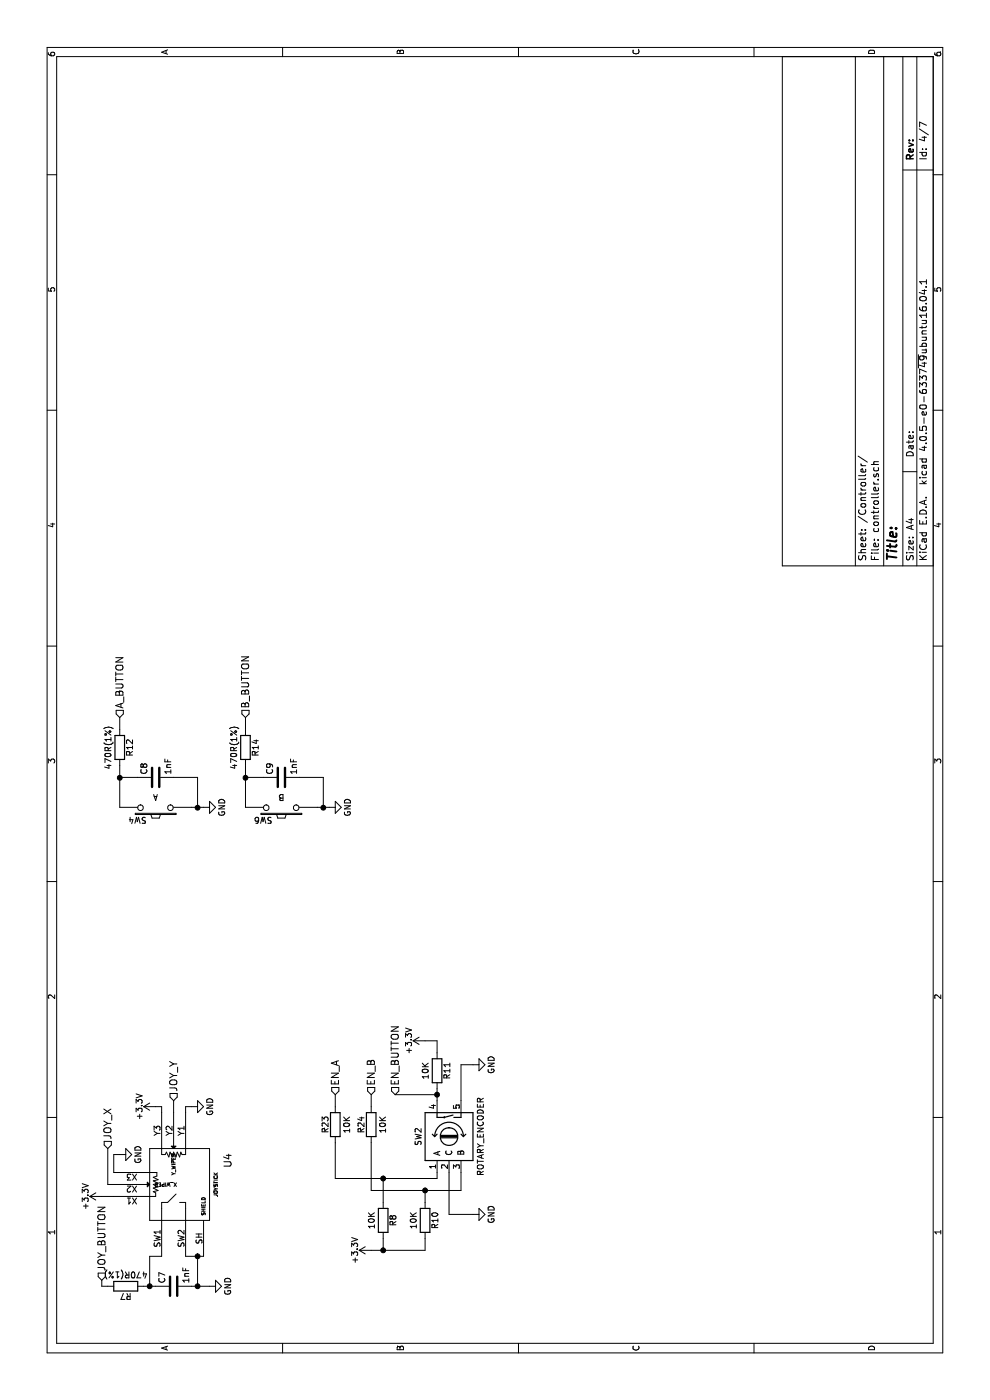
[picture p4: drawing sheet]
EESchema Schematic File Version 2
LIBS:power
LIBS:device
LIBS:transistors
LIBS:conn
LIBS:linear
LIBS:regul
LIBS:74xx
LIBS:cmos4000
LIBS:adc-dac
LIBS:memory
LIBS:xilinx
LIBS:microcontrollers
LIBS:dsp
LIBS:microchip
LIBS:analog_switches
LIBS:motorola
LIBS:texas
LIBS:intel
LIBS:audio
LIBS:interface
LIBS:digital-audio
LIBS:philips
LIBS:display
LIBS:cypress
LIBS:siliconi
LIBS:opto
LIBS:atmel
LIBS:contrib
LIBS:valves
LIBS:freetronics_schematic
LIBS:ESP32-footprints-Shem-Lib
LIBS:cn3063
LIBS:cp2102
LIBS:ltc3426
LIBS:adxl345
LIBS:bme280
LIBS:lxdc2xq
LIBS:qdtech-3.2-tft
LIBS:nau8814
LIBS:spu0410hr5h
LIBS:ili9341.touchlcd.red
LIBS:NCP5501
LIBS:Jack.3.5mm-CUI-MJ3523
LIBS:alligator.x39
LIBS:IoTuz-cache
EELAYER 25 0
EELAYER END
$Descr A4 11693 8268
encoding utf-8
Sheet 4 7
Title ""
Date ""
Rev ""
Comp ""
Comment1 ""
Comment2 ""
Comment3 ""
Comment4 ""
$EndDescr
$Comp
L JOYSTICK_W_BUTTON U4
U 1 1
P 1800 1450
F 0 "U4" H 2000 1000 60  0000 C CNN
F 1 "JOYSTICK" H 1800 1100 30  0000 C CNN
F 2 "freetronics_footprints:JOYSTICK_W_BUTTON" H 1800 1450 60  0001 C CNN
F 3 "" H 1900 850 60  0000 C CNN
F 4 "1" H 1800 1450 60  0001 C CNN "Non-Digikey"
	1    1800 1450
	1    0    0    -1  
$EndComp
$Comp
L GND #PWR048
U 1 1
P 950 1750
F 0 "#PWR048" H 950 1500 50  0001 C CNN
F 1 "GND" H 950 1600 50  0000 C CNN
F 2 "" H 950 1750 50  0000 C CNN
F 3 "" H 950 1750 50  0000 C CNN
	1    950  1750
	1    0    0    -1  
$EndComp
$Comp
L +3.3V #PWR049
U 1 1
P 1700 850
F 0 "#PWR049" H 1700 700 50  0001 C CNN
F 1 "+3.3V" H 1700 990 50  0000 C CNN
F 2 "" H 1700 850 50  0000 C CNN
F 3 "" H 1700 850 50  0000 C CNN
	1    1700 850 
	1    0    0    -1  
$EndComp
$Comp
L GND #PWR050
U 1 1
P 2050 1000
F 0 "#PWR050" H 2050 750 50  0001 C CNN
F 1 "GND" H 2050 850 50  0000 C CNN
F 2 "" H 2050 1000 50  0000 C CNN
F 3 "" H 2050 1000 50  0000 C CNN
	1    2050 1000
	1    0    0    -1  
$EndComp
$Comp
L GND #PWR051
U 1 1
P 2450 1600
F 0 "#PWR051" H 2450 1350 50  0001 C CNN
F 1 "GND" H 2450 1450 50  0000 C CNN
F 2 "" H 2450 1600 50  0000 C CNN
F 3 "" H 2450 1600 50  0000 C CNN
	1    2450 1600
	1    0    0    -1  
$EndComp
$Comp
L +3.3V #PWR052
U 1 1
P 2450 1300
F 0 "#PWR052" H 2450 1150 50  0001 C CNN
F 1 "+3.3V" H 2450 1440 50  0000 C CNN
F 2 "" H 2450 1300 50  0000 C CNN
F 3 "" H 2450 1300 50  0000 C CNN
	1    2450 1300
	1    0    0    -1  
$EndComp
Text HLabel 1000 850  2    60   Input ~ 0
JOY_BUTTON
Text HLabel 2100 900  2    60   Input ~ 0
JOY_X
Text HLabel 2500 1450 2    60   Input ~ 0
JOY_Y
$Comp
L SW_PUSH SW4
U 1 1
P 4950 1300
F 0 "SW4" H 5100 1410 50  0000 C CNN
F 1 "A" H 4950 1220 50  0000 C CNN
F 2 "freetronics_footprints:SW_PUSHBUTTON_PTH" H 4950 1300 50  0001 C CNN
F 3 "" H 4950 1300 50  0000 C CNN
F 4 "1" H 4950 1300 60  0001 C CNN "Non-Digikey"
	1    4950 1300
	0    -1   -1   0   
$EndComp
$Comp
L GND #PWR053
U 1 1
P 4950 1700
F 0 "#PWR053" H 4950 1450 50  0001 C CNN
F 1 "GND" H 4950 1550 50  0000 C CNN
F 2 "" H 4950 1700 50  0000 C CNN
F 3 "" H 4950 1700 50  0000 C CNN
	1    4950 1700
	1    0    0    -1  
$EndComp
$Comp
L SW_PUSH SW6
U 1 1
P 4950 2350
F 0 "SW6" H 5100 2460 50  0000 C CNN
F 1 "B" H 4950 2270 50  0000 C CNN
F 2 "freetronics_footprints:SW_PUSHBUTTON_PTH" H 4950 2350 50  0001 C CNN
F 3 "" H 4950 2350 50  0000 C CNN
F 4 "1" H 4950 2350 60  0001 C CNN "Non-Digikey"
	1    4950 2350
	0    -1   -1   0   
$EndComp
$Comp
L GND #PWR054
U 1 1
P 4950 2750
F 0 "#PWR054" H 4950 2500 50  0001 C CNN
F 1 "GND" H 4950 2600 50  0000 C CNN
F 2 "" H 4950 2750 50  0000 C CNN
F 3 "" H 4950 2750 50  0000 C CNN
	1    4950 2750
	1    0    0    -1  
$EndComp
Text HLabel 5700 1000 2    60   Input ~ 0
A_BUTTON
Text HLabel 5700 2050 2    60   Input ~ 0
B_BUTTON
$Comp
L ROTARY_ENCODER_SWITCH SW2
U 1 1
P 2200 3750
F 0 "SW2" H 2200 4010 50  0000 C CNN
F 1 "ROTARY_ENCODER" H 2200 3490 50  0000 C CNN
F 2 "libs:EC11" H 2100 3910 50  0001 C CNN
F 3 "" H 2200 4010 50  0001 C CNN
F 4 "1" H 2200 3750 60  0001 C CNN "Non-Digikey"
	1    2200 3750
	1    0    0    -1  
$EndComp
$Comp
L GND #PWR055
U 1 1
P 1550 3950
F 0 "#PWR055" H 1550 3700 50  0001 C CNN
F 1 "GND" H 1550 3800 50  0000 C CNN
F 2 "" H 1550 3950 50  0000 C CNN
F 3 "" H 1550 3950 50  0000 C CNN
	1    1550 3950
	1    0    0    -1  
$EndComp
$Comp
L GND #PWR056
U 1 1
P 2800 3950
F 0 "#PWR056" H 2800 3700 50  0001 C CNN
F 1 "GND" H 2800 3800 50  0000 C CNN
F 2 "" H 2800 3950 50  0000 C CNN
F 3 "" H 2800 3950 50  0000 C CNN
	1    2800 3950
	1    0    0    -1  
$EndComp
$Comp
L +3.3V #PWR057
U 1 1
P 3000 3550
F 0 "#PWR057" H 3000 3400 50  0001 C CNN
F 1 "+3.3V" H 3000 3690 50  0000 C CNN
F 2 "" H 3000 3550 50  0000 C CNN
F 3 "" H 3000 3550 50  0000 C CNN
	1    3000 3550
	1    0    0    -1  
$EndComp
Text HLabel 2550 3300 2    60   Input ~ 0
EN_BUTTON
$Comp
L +3.3V #PWR058
U 1 1
P 1250 3100
F 0 "#PWR058" H 1250 2950 50  0001 C CNN
F 1 "+3.3V" H 1250 3240 50  0000 C CNN
F 2 "" H 1250 3100 50  0000 C CNN
F 3 "" H 1250 3100 50  0000 C CNN
	1    1250 3100
	1    0    0    -1  
$EndComp
Text HLabel 2550 2800 2    60   Input ~ 0
EN_A
Text HLabel 2550 3100 2    60   Input ~ 0
EN_B
$Comp
L R R8
U 1 1
P 1500 3200
F 0 "R8" V 1580 3200 50  0000 C CNN
F 1 "10K" V 1400 3200 50  0000 C CNN
F 2 "Resistors_SMD:R_0603_HandSoldering" V 1430 3200 50  0001 C CNN
F 3 "" H 1500 3200 50  0000 C CNN
F 4 "311-10KGRCT-ND" V 1500 3200 60  0001 C CNN "Digikey PN"
F 5 "http://www.digikey.com.au/product-detail/en/yageo/RC0603JR-0710KL/311-10KGRCT-ND/729647" V 1500 3200 60  0001 C CNN "Link"
F 6 "RC0603JR-0710KL" V 1500 3200 60  0001 C CNN "Manufacturer PN"
F 7 "0.10" V 1500 3200 60  0001 C CNN "Unit Cost"
	1    1500 3200
	0    1    1    0   
$EndComp
$Comp
L R R10
U 1 1
P 1500 3550
F 0 "R10" V 1580 3550 50  0000 C CNN
F 1 "10K" V 1400 3550 50  0000 C CNN
F 2 "Resistors_SMD:R_0603_HandSoldering" V 1430 3550 50  0001 C CNN
F 3 "" H 1500 3550 50  0000 C CNN
F 4 "311-10KGRCT-ND" V 1500 3550 60  0001 C CNN "Digikey PN"
F 5 "http://www.digikey.com.au/product-detail/en/yageo/RC0603JR-0710KL/311-10KGRCT-ND/729647" V 1500 3550 60  0001 C CNN "Link"
F 6 "RC0603JR-0710KL" V 1500 3550 60  0001 C CNN "Manufacturer PN"
F 7 "0.10" V 1500 3550 60  0001 C CNN "Unit Cost"
	1    1500 3550
	0    1    1    0   
$EndComp
$Comp
L R R11
U 1 1
P 2750 3650
F 0 "R11" V 2830 3650 50  0000 C CNN
F 1 "10K" V 2650 3650 50  0000 C CNN
F 2 "Resistors_SMD:R_0603_HandSoldering" V 2680 3650 50  0001 C CNN
F 3 "" H 2750 3650 50  0000 C CNN
F 4 "311-10KGRCT-ND" V 2750 3650 60  0001 C CNN "Digikey PN"
F 5 "http://www.digikey.com.au/product-detail/en/yageo/RC0603JR-0710KL/311-10KGRCT-ND/729647" V 2750 3650 60  0001 C CNN "Link"
F 6 "RC0603JR-0710KL" V 2750 3650 60  0001 C CNN "Manufacturer PN"
F 7 "0.10" V 2750 3650 60  0001 C CNN "Unit Cost"
	1    2750 3650
	0    1    1    0   
$EndComp
$Comp
L R R12
U 1 1
P 5450 1000
F 0 "R12" V 5530 1000 50  0000 C CNN
F 1 "470R(1%)" V 5350 1000 50  0000 C CNN
F 2 "Resistors_SMD:R_0603_HandSoldering" V 5380 1000 50  0001 C CNN
F 3 "" H 5450 1000 50  0000 C CNN
F 4 "311-470HRCT-ND" V 5450 1000 60  0001 C CNN "Digikey PN"
F 5 "http://www.digikey.com.au/product-detail/en/yageo/RC0603FR-07470RL/311-470HRCT-ND/730203" V 5450 1000 60  0001 C CNN "Link"
F 6 "RC0603FR-07470RL" V 5450 1000 60  0001 C CNN "Manufacturer PN"
F 7 "0.10" V 5450 1000 60  0001 C CNN "Unit Cost"
	1    5450 1000
	0    1    1    0   
$EndComp
$Comp
L R R14
U 1 1
P 5450 2050
F 0 "R14" V 5530 2050 50  0000 C CNN
F 1 "470R(1%)" V 5350 2050 50  0000 C CNN
F 2 "Resistors_SMD:R_0603_HandSoldering" V 5380 2050 50  0001 C CNN
F 3 "" H 5450 2050 50  0000 C CNN
F 4 "311-470HRCT-ND" V 5450 2050 60  0001 C CNN "Digikey PN"
F 5 "http://www.digikey.com.au/product-detail/en/yageo/RC0603FR-07470RL/311-470HRCT-ND/730203" V 5450 2050 60  0001 C CNN "Link"
F 6 "RC0603FR-07470RL" V 5450 2050 60  0001 C CNN "Manufacturer PN"
F 7 "0.10" V 5450 2050 60  0001 C CNN "Unit Cost"
	1    5450 2050
	0    1    1    0   
$EndComp
$Comp
L R R7
U 1 1
P 950 1050
F 0 "R7" V 1030 1050 50  0000 C CNN
F 1 "470R(1%)" V 850 1050 50  0000 C CNN
F 2 "Resistors_SMD:R_0603_HandSoldering" V 880 1050 50  0001 C CNN
F 3 "" H 950 1050 50  0000 C CNN
F 4 "311-470HRCT-ND" V 950 1050 60  0001 C CNN "Digikey PN"
F 5 "http://www.digikey.com.au/product-detail/en/yageo/RC0603FR-07470RL/311-470HRCT-ND/730203" V 950 1050 60  0001 C CNN "Link"
F 6 "RC0603FR-07470RL" V 950 1050 60  0001 C CNN "Manufacturer PN"
F 7 "0.10" V 950 1050 60  0001 C CNN "Unit Cost"
	1    950  1050
	-1   0    0    1   
$EndComp
$Comp
L C C7
U 1 1
P 950 1450
F 0 "C7" H 975 1550 50  0000 L CNN
F 1 "1nF" H 975 1350 50  0000 L CNN
F 2 "Capacitors_SMD:C_0603_HandSoldering" H 988 1300 50  0001 C CNN
F 3 "" H 950 1450 50  0000 C CNN
F 4 "490-1494-1-ND" H 950 1450 60  0001 C CNN "Digikey PN"
F 5 "http://www.digikey.com/product-detail/en/murata-electronics-north-america/GRM188R71H102KA01D/490-1494-1-ND/587851" H 950 1450 60  0001 C CNN "Link"
F 6 "GRM188R71H102KA01D" H 950 1450 60  0001 C CNN "Manufacturer PN"
F 7 "0.10" H 950 1450 60  0001 C CNN "Unit Cost"
	1    950  1450
	1    0    0    -1  
$EndComp
$Comp
L R R23
U 1 1
P 2300 2800
F 0 "R23" V 2380 2800 50  0000 C CNN
F 1 "10K" V 2200 2800 50  0000 C CNN
F 2 "Resistors_SMD:R_0603_HandSoldering" V 2230 2800 50  0001 C CNN
F 3 "" H 2300 2800 50  0000 C CNN
F 4 "311-10KGRCT-ND" V 2300 2800 60  0001 C CNN "Digikey PN"
F 5 "http://www.digikey.com.au/product-detail/en/yageo/RC0603JR-0710KL/311-10KGRCT-ND/729647" V 2300 2800 60  0001 C CNN "Link"
F 6 "RC0603JR-0710KL" V 2300 2800 60  0001 C CNN "Manufacturer PN"
F 7 "0.10" V 2300 2800 60  0001 C CNN "Unit Cost"
	1    2300 2800
	0    -1   -1   0   
$EndComp
$Comp
L R R24
U 1 1
P 2300 3100
F 0 "R24" V 2380 3100 50  0000 C CNN
F 1 "10K" V 2200 3100 50  0000 C CNN
F 2 "Resistors_SMD:R_0603_HandSoldering" V 2230 3100 50  0001 C CNN
F 3 "" H 2300 3100 50  0000 C CNN
F 4 "311-10KGRCT-ND" V 2300 3100 60  0001 C CNN "Digikey PN"
F 5 "http://www.digikey.com.au/product-detail/en/yageo/RC0603JR-0710KL/311-10KGRCT-ND/729647" V 2300 3100 60  0001 C CNN "Link"
F 6 "RC0603JR-0710KL" V 2300 3100 60  0001 C CNN "Manufacturer PN"
F 7 "0.10" V 2300 3100 60  0001 C CNN "Unit Cost"
	1    2300 3100
	0    -1   -1   0   
$EndComp
Wire Wire Line
	1200 1550 1200 1700
Wire Wire Line
	1200 1650 950  1650
Wire Wire Line
	950  1600 950  1750
Connection ~ 1200 1650
Connection ~ 950  1650
Wire Wire Line
	1200 1350 1200 1250
Wire Wire Line
	1200 1250 950  1250
Wire Wire Line
	950  1200 950  1300
Connection ~ 950  1250
Wire Wire Line
	950  900  950  850 
Wire Wire Line
	1900 950  2050 950 
Wire Wire Line
	2050 950  2050 1000
Wire Wire Line
	1800 950  1800 900 
Wire Wire Line
	1800 900  2100 900 
Wire Wire Line
	1700 950  1700 850 
Wire Wire Line
	2400 1550 2450 1550
Wire Wire Line
	2450 1550 2450 1600
Wire Wire Line
	2400 1350 2450 1350
Wire Wire Line
	2450 1350 2450 1300
Wire Wire Line
	2400 1450 2500 1450
Wire Wire Line
	950  850  1000 850 
Wire Wire Line
	4950 1600 4950 1700
Wire Wire Line
	4950 1650 5200 1650
Wire Wire Line
	5200 1650 5200 1450
Connection ~ 4950 1650
Wire Wire Line
	4950 1000 5300 1000
Wire Wire Line
	5200 1150 5200 1000
Connection ~ 5200 1000
Wire Wire Line
	4950 2650 4950 2750
Wire Wire Line
	4950 2700 5200 2700
Wire Wire Line
	5200 2700 5200 2500
Connection ~ 4950 2700
Wire Wire Line
	4950 2050 5300 2050
Wire Wire Line
	5200 2200 5200 2050
Connection ~ 5200 2050
Wire Wire Line
	5600 1000 5700 1000
Wire Wire Line
	5600 2050 5700 2050
Wire Wire Line
	1550 3950 1550 3750
Wire Wire Line
	1550 3750 1900 3750
Wire Wire Line
	2800 3950 2800 3850
Wire Wire Line
	2800 3850 2500 3850
Wire Wire Line
	2900 3650 3000 3650
Wire Wire Line
	3000 3650 3000 3550
Wire Wire Line
	2500 3650 2600 3650
Connection ~ 2550 3650
Wire Wire Line
	2550 3300 2550 3650
Wire Wire Line
	1250 3100 1250 3550
Wire Wire Line
	1250 3550 1350 3550
Wire Wire Line
	1350 3200 1250 3200
Connection ~ 1250 3200
Wire Wire Line
	1850 3650 1900 3650
Wire Wire Line
	1850 2800 1850 3650
Wire Wire Line
	1850 3200 1650 3200
Wire Wire Line
	1750 3850 1900 3850
Wire Wire Line
	1750 3100 1750 3850
Wire Wire Line
	1750 3550 1650 3550
Connection ~ 1750 3550
Connection ~ 1850 3200
Wire Wire Line
	1850 2800 2150 2800
Wire Wire Line
	2150 3100 1750 3100
Wire Wire Line
	2450 3100 2550 3100
Wire Wire Line
	2450 2800 2550 2800
$Comp
L C C9
U 1 1
P 5200 2350
F 0 "C9" H 5225 2450 50  0000 L CNN
F 1 "1nF" H 5225 2250 50  0000 L CNN
F 2 "Capacitors_SMD:C_0603_HandSoldering" H 5238 2200 50  0001 C CNN
F 3 "" H 5200 2350 50  0000 C CNN
F 4 "490-1494-1-ND" H 5200 2350 60  0001 C CNN "Digikey PN"
F 5 "http://www.digikey.com/product-detail/en/murata-electronics-north-america/GRM188R71H102KA01D/490-1494-1-ND/587851" H 5200 2350 60  0001 C CNN "Link"
F 6 "GRM188R71H102KA01D" H 5200 2350 60  0001 C CNN "Manufacturer PN"
F 7 "0.10" H 5200 2350 60  0001 C CNN "Unit Cost"
	1    5200 2350
	1    0    0    -1  
$EndComp
$Comp
L C C8
U 1 1
P 5200 1300
F 0 "C8" H 5225 1400 50  0000 L CNN
F 1 "1nF" H 5225 1200 50  0000 L CNN
F 2 "Capacitors_SMD:C_0603_HandSoldering" H 5238 1150 50  0001 C CNN
F 3 "" H 5200 1300 50  0000 C CNN
F 4 "490-1494-1-ND" H 5200 1300 60  0001 C CNN "Digikey PN"
F 5 "http://www.digikey.com/product-detail/en/murata-electronics-north-america/GRM188R71H102KA01D/490-1494-1-ND/587851" H 5200 1300 60  0001 C CNN "Link"
F 6 "GRM188R71H102KA01D" H 5200 1300 60  0001 C CNN "Manufacturer PN"
F 7 "0.10" H 5200 1300 60  0001 C CNN "Unit Cost"
	1    5200 1300
	1    0    0    -1  
$EndComp
$EndSCHEMATC
